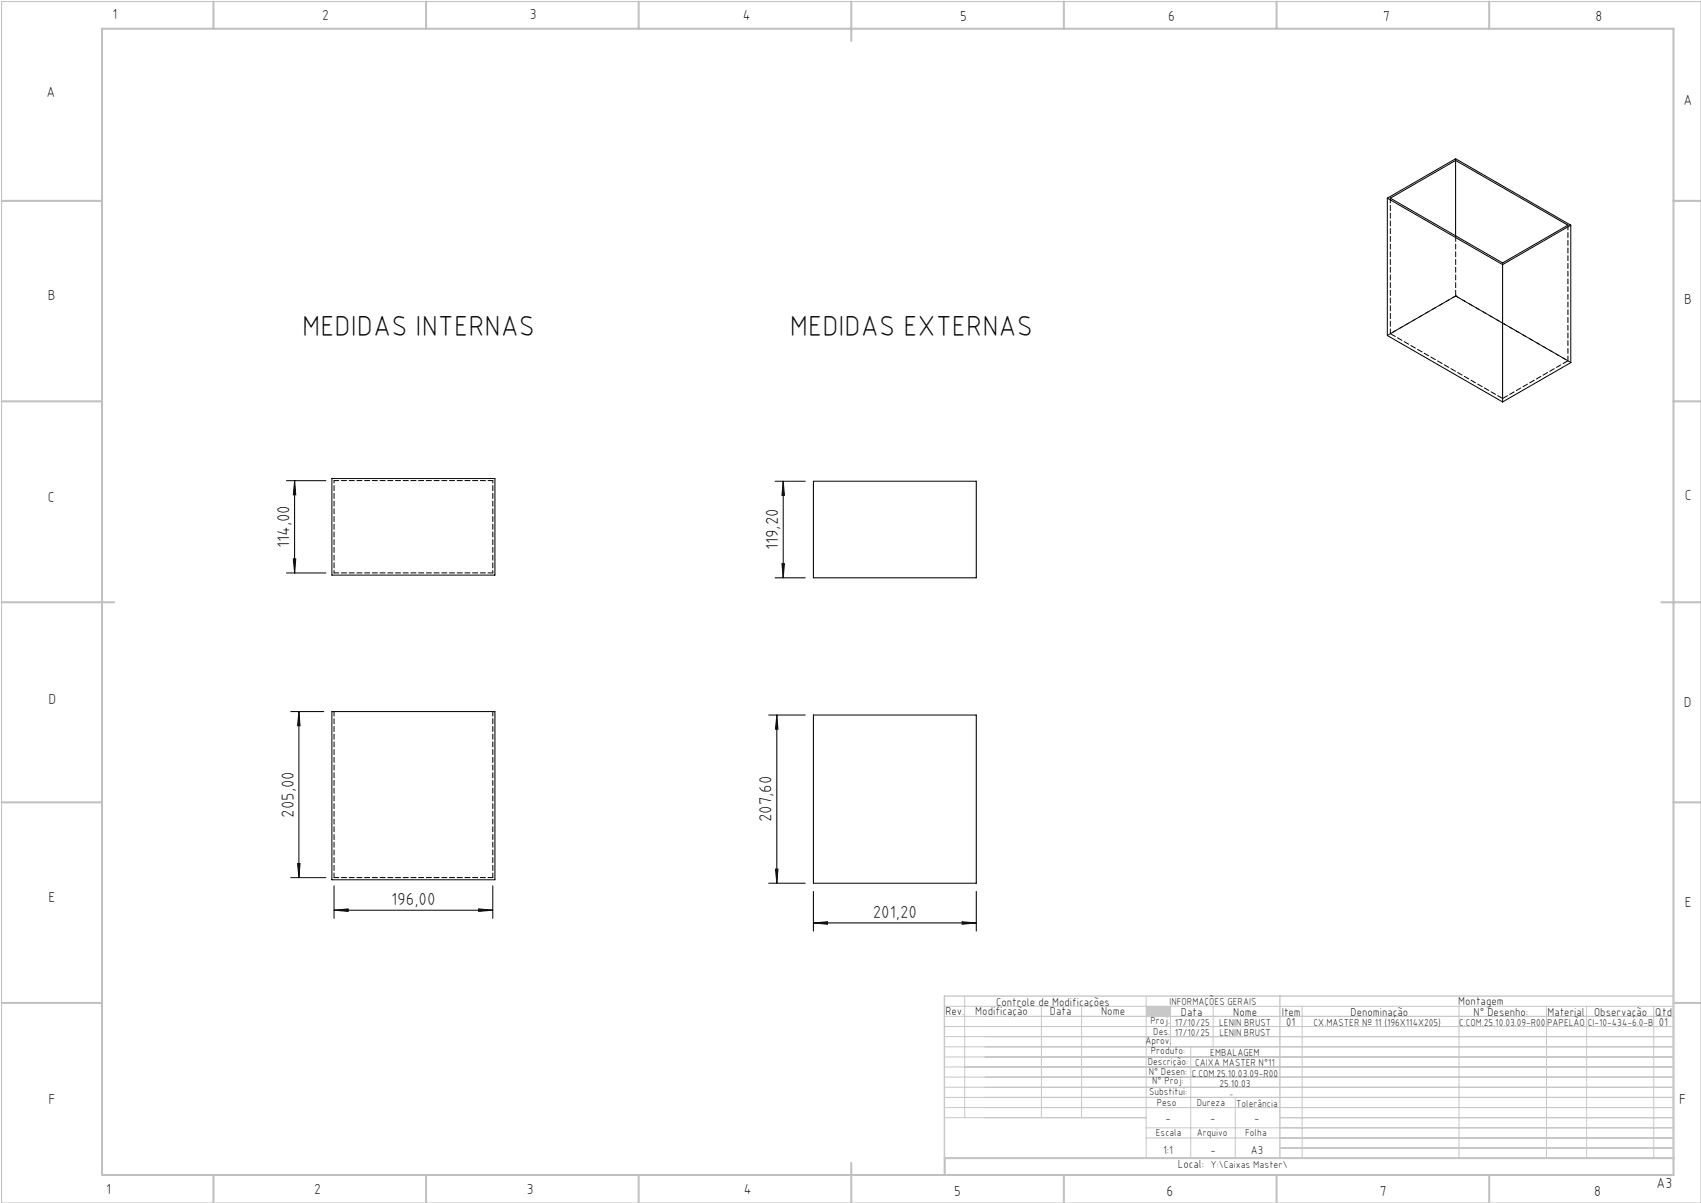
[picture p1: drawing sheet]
<svg xmlns="http://www.w3.org/2000/svg" width="420mm" height="297mm" viewBox="0 0 420 297" stroke-linecap="round" stroke-linejoin="round" font-family="sans-serif">
<path d="M.4 .4h419.6v296.6h-419.6z" fill="none" stroke="#c0c0c0" stroke-width=".25"/>
<g fill="none" stroke="#c0c0c0" stroke-width=".5">
<path d="M25.2 7.1h388v283h-388zM52.7 .4v6.7M105.2 .4v6.7M157.7 .4v6.7M210.2 .4v9.7M262.7 .4v6.7M315.2 .4v6.7M367.7 .4v6.7M.4 49.6h24.8M413.2 49.6h6.8M.4 99.1h24.8M413.2 99.1h6.8"/>
<path d="M.4 148.7h27.8M410.2 148.7h9.8M.4 198.1h24.8M413.2 198.1h6.8M.4 247.6h24.8M413.2 247.6h6.8M52.7 290.1v6.9M105.2 290.1v6.9M157.7 290.1v6.9M210.2 287.1v9.9M262.7 290.1v6.9M315.2 290.1v6.9"/>
<path d="M367.7 290.1v6.9M413.2 285.9h-179.9v4.2"/>
</g>
<g fill="none" stroke="#c3c8d2" stroke-width=".25">
<path d="M233.2 250.9h180M233.2 248.4h180M233.2 253.4h180M233.2 255.9h180M233.2 258.4h180M238.2 245.9v30M257.1 248.4v27.5M267.1 248.4v27.5M283 245.9v40M289 248.4v10M294 258.4v27.5M299.5 248.4v10"/>
<path d="M321.5 248.4v37.5M360.3 248.4v37.5M381.8 248.4v37.5M391.8 248.4v37.5M408.3 248.4v37.5M233.2 260.9h180M233.2 263.4h180M233.2 265.9h180M233.2 268.4h180M233.2 270.9h180M233.2 273.4h180M233.2 275.9h49.8"/>
<path d="M283 278.4h130.2M305 270.9v15M316 275.9h97.2M283 280.9h130.2M316 283.4h97.2"/>
</g>
<path d="M233.2 245.9h180v40h-180zM316 245.9v40" fill="none" stroke="#c3c8d2" stroke-width=".35"/>
<path d="M283 248.4h6v2.5h-6z" fill-rule="evenodd" fill="#c3c8d2"/>
<g fill="none" stroke="#000" stroke-width=".25">
<path d="M359.4 39.6v18.6M342.5 48.9v33.9l28.5 16.4M342.5 48.9l28.5 16.4M342.5 48.9l16.9-9.7 28.4 16.4M343.3 48.9l16.1-9.3 27.7 16-16.1 9.3zM387.8 55.6l-16.8 9.7M387.8 55.6v33.9l-16.8 9.7M371 65.3v33.9M70.7 118.7h9.8M72.7 118.7l.3 3.5h-.6zM72.7 118.7v22.8M82 118.1h40.2v23.9h-40.2z"/>
<path d="M191.4 118.8h7.4M193.4 118.8l.3 3.5h-.6zM193.4 118.8v23.9M200.8 118.8h40.3v23.9h-40.3zM72.4 138h.6l-.3 3.5zM193.1 139.2h.6l-.3 3.5zM70.7 141.5h9.8M191.4 142.7h7.4M71.8 175.7h8.1M73.8 175.7l.3 3.5h-.6zM73.8 175.7v41M82 175.7h40.2v41.5h-40.2z"/>
<path d="M189.8 176.5h9M191.8 176.5l.3 3.5h-.6zM191.8 176.5v41.5M200.8 176.5h40.3v41.5h-40.3zM71.8 216.7h8.7M73.5 213.2h.6l-.3 3.5zM82.5 218.7v8M121.7 218.7v8M189.8 218h9M191.5 214.6h.6l-.3 3.4zM82.5 224.7l3.5-.3v.6zM82.5 224.7h39.2"/>
<path d="M118.2 224.4l3.5 .3-3.5 .3zM200.8 227.9l3.5-.3v.6zM200.8 220.1v9.8M200.8 227.9h40.3M237.6 227.6l3.5 .3-3.5 .3zM241.1 220.1v9.8"/>
</g>
<g fill="#000">
<path d="M72.4 138h.6l-.3 3.5zM72.7 118.7l.3 3.5h-.6zM193.1 139.2h.6l-.3 3.5zM193.4 118.8l.3 3.5h-.6z"/>
<path d="M73.8 175.7l.3 3.5h-.6zM73.5 213.2h.6l-.3 3.5zM191.8 176.5l.3 3.5h-.6zM191.5 214.6h.6l-.3 3.4z"/>
<path d="M82.5 224.7l3.5-.3v.6zM118.2 224.4l3.5 .3-3.5 .3zM200.8 227.9l3.5-.3v.6zM237.6 227.6l3.5 .3-3.5 .3z"/>
</g>
<path d="M343.3 48.9v33.5M387.1 55.6v33.5M82.5 118.6h39.2M121.7 141.4h-39.2M82.5 175.7v41M121.7 175.7v41M82.5 216.7h39.2" fill="none" stroke="#000" stroke-width=".25" stroke-dasharray="1.3 .6" stroke-dashoffset=".1"/>
<path d="M121.7 118.6v22.8M82.5 141.4v-22.8" fill="none" stroke="#000" stroke-width=".25" stroke-dasharray="1.3 .6" stroke-dashoffset=".7"/>
<path d="M359.4 39.2v.4M359.4 73.1h.1M371 64.9v.4" fill="none" stroke="#000" stroke-width=".25" stroke-dasharray="1.3 .6"/>
<path d="M359.4 58.2v14.9M359.4 73.1l-16.1 9.3M343.3 82.4l27.7 16M371 98.4l16.1-9.3M387.1 89.1l-27.7-16" fill="none" stroke="#000" stroke-width=".25" stroke-dasharray="1.3 .6" stroke-dashoffset="-.1"/>
<path d="M359.4 73.1l-16.8 9.7M387.9 89.5l-28.5-16.4" fill="none" stroke="#000" stroke-width=".25" stroke-dasharray="1.3 .6" stroke-dashoffset=".4"/>
<g font-size="7.1">
<text x="74.6" y="82.9">MEDIDAS INTERNAS</text>
<text x="195" y="82.9">MEDIDAS EXTERNAS</text>
</g>
<g font-size="4.3">
<text x="71.5" y="135.4" transform="rotate(-90 71.5 135.4)">114,00</text>
<text x="192.1" y="135.9" transform="rotate(-90 192.1 135.9)">119,20</text>
<text x="72.5" y="201.9" transform="rotate(-90 72.5 201.9)">205,00</text>
<text x="190.5" y="203" transform="rotate(-90 190.5 203)">207,60</text>
<text x="96.6" y="223.4">196,00</text>
<text x="215.5" y="226.6">201,20</text>
</g>
<g font-size="3.6">
<text x="27.8" y="4.8">1</text>
<text x="79.5" y="4.9">2</text>
<text x="130.8" y="4.8">3</text>
<text x="183.4" y="4.9">4</text>
<text x="237.1" y="5.1">5</text>
<text x="288.4" y="5.2">6</text>
<text x="341.5" y="5.1">7</text>
<text x="394" y="5.2">8</text>
<text x="11.5" y="24">A</text>
<text x="415.7" y="25.8">A</text>
<text x="11.8" y="74.1">B</text>
<text x="415.8" y="75.1">B</text>
<text x="11.8" y="124">C</text>
<text x="416" y="123.5">C</text>
<text x="12" y="173.7">D</text>
<text x="415.8" y="174.7">D</text>
<text x="12" y="222.6">E</text>
<text x="416" y="223.9">E</text>
<text x="12" y="272.6">F</text>
<text x="414.6" y="272.6">F</text>
<text x="409" y="293.3">A3</text>
<text x="26.2" y="294.8">1</text>
<text x="77.6" y="294.8">2</text>
<text x="130.1" y="294.8">3</text>
<text x="183.7" y="294.7">4</text>
<text x="235.6" y="295.2">5</text>
<text x="288" y="295.2">6</text>
<text x="340.7" y="295.2">7</text>
<text x="393.6" y="295.2">8</text>
</g>
<g font-size="2.9">
<text x="240.8" y="250.6">Modificação</text>
<text x="259.2" y="250.6">Data</text>
<text x="271.9" y="250.6">Nome</text>
<text x="290.9" y="288.4">Local:</text>
</g>
<g font-size="2.8">
<text x="233.4" y="250.6">Rev.</text>
<text x="246" y="248.4">Controle de Modificações</text>
<text x="291.6" y="250.8">Data</text>
<text x="304.5" y="250.8">Nome</text>
<text x="316.5" y="250.9">Item</text>
<text x="333.5" y="250.9">Denominação</text>
<text x="360.1" y="248.2">Montagem</text>
<text x="363.9" y="250.8">N° Desenho:</text>
<text x="382.1" y="250.8">Material</text>
<text x="393.6" y="250.8">Observação</text>
<text x="408.7" y="250.9">Qtd</text>
<text x="317.6" y="253.3">01</text>
<text x="409.6" y="253.3">01</text>
<text x="287.7" y="276.9">-</text>
<text x="298.8" y="276.9">-</text>
<text x="309.7" y="276.9">-</text>
<text x="287.2" y="284.8">1:1</text>
<text x="298.9" y="284.8">-</text>
<text x="308.8" y="284.8">A3</text>
</g>
<g font-size="2.5">
<text x="288.7" y="248.2">INFORMAÇÕES GERAIS</text>
<text x="282.8" y="257.8">Aprov.</text>
<text x="284.1" y="252.9">Proj.</text>
<text x="284.8" y="255.4">Des.</text>
<text x="290.1" y="255.8">17/10/25</text>
<text x="290.1" y="253.3">17/10/25</text>
<text x="301" y="253.3">LENIN BRUST</text>
<text x="301.1" y="255.8">LENIN BRUST</text>
<text x="324.3" y="253.3">CX.MASTER Nº 11 (196X114X205)</text>
<text x="360.3" y="253.3">C.COM.25.10.03.09-R00</text>
<text x="382" y="253.3">PAPELÃO</text>
<text x="392" y="253.3">CI-10-434-6.0-B</text>
<text x="283.4" y="262.9">Descrição:</text>
<text x="284.2" y="260.3">Produto:</text>
<text x="295.1" y="263.3">CAIXA MASTER N°11</text>
<text x="298.8" y="260.7">EMBALAGEM</text>
<text x="283.7" y="265.4">N° Desen:</text>
<text x="284.5" y="267.7">N° Proj:</text>
<text x="294.3" y="265.9">C.COM.25.10.03.09-R00</text>
<text x="301.1" y="268.3">25.10.03</text>
<text x="283.7" y="270.4">Substitui:</text>
<text x="285.6" y="273">Peso</text>
<text x="295.5" y="273">Dureza</text>
<text x="305.2" y="273.3">Tolerância</text>
<text x="285.4" y="280.4">Escala</text>
<text x="295.5" y="280.4">Arquivo</text>
<text x="307.5" y="280.4">Folha</text>
<text x="298.9" y="288.4">Y:\Caixas Master\</text>
</g>
<text font-size="2.1" x="303.5" y="270.9">-</text>
</svg>
